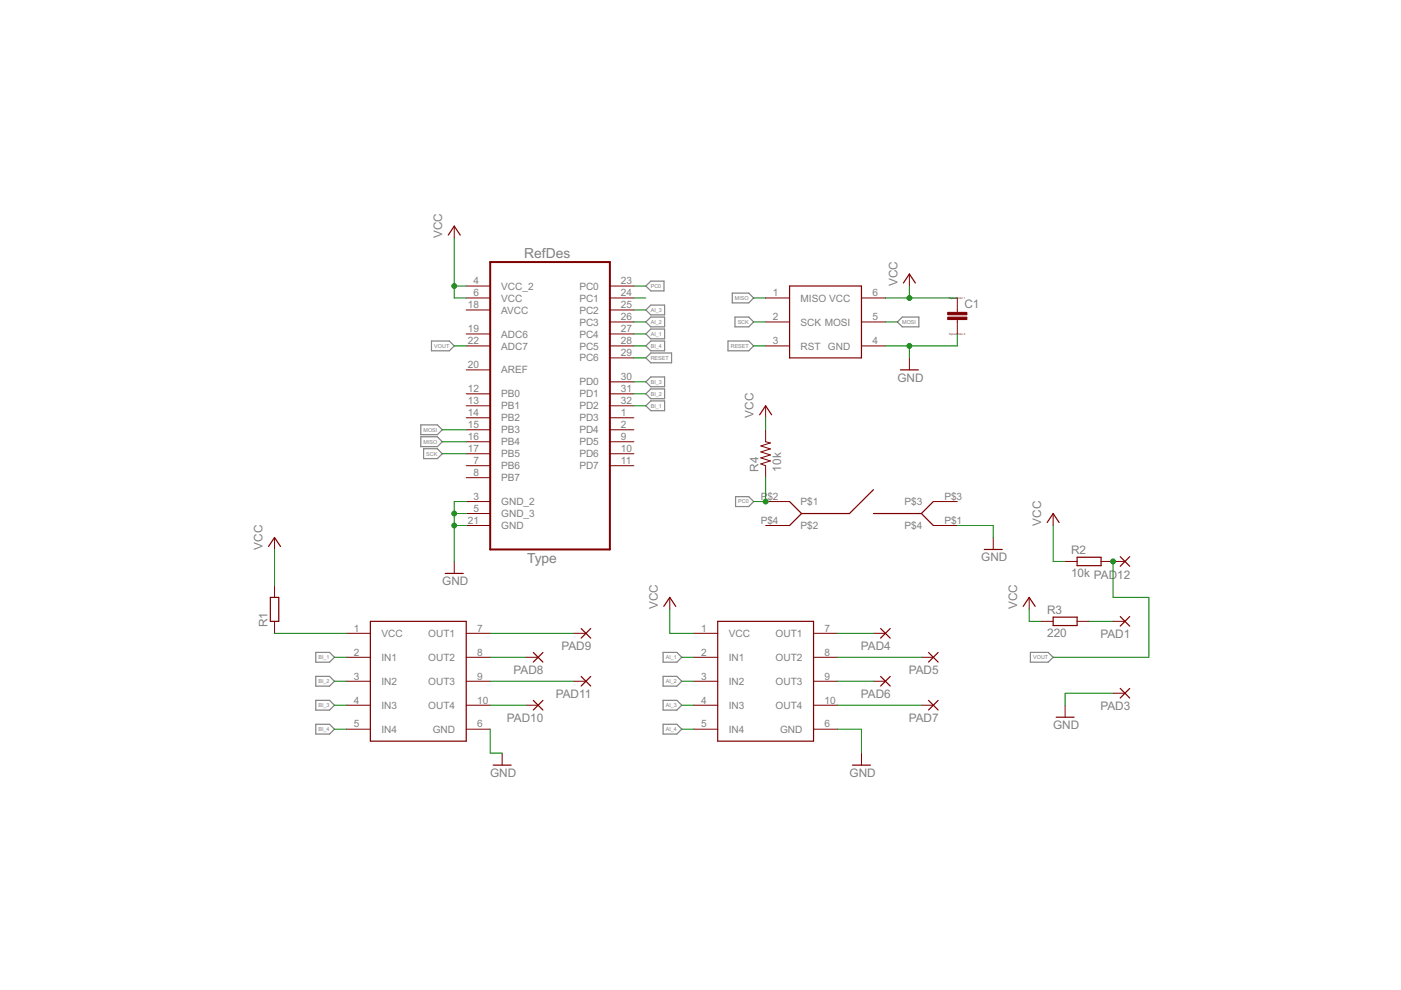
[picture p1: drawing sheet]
<svg xmlns="http://www.w3.org/2000/svg" width="297mm" height="210mm" viewBox="0 0 297 210" stroke-linecap="round" stroke-linejoin="round" font-family="sans-serif">
<g fill="none" stroke="#808080" stroke-width=".25">
<path d="M91.5 72.3h3.8l1 1-1 1.1h-3.8zM136.9 68.3l1.1-1.1h2.9v2.1h-2.9zM136.9 75.9l1.1-1.1h4.4v2.1h-4.4zM136.9 73.3l1.1-1h2.9v2.1h-2.9zM136.9 60.6l1.1-1h2.8v2.1h-2.8zM136.9 70.8l1.1-1h2.9v2h-2.9zM136.9 65.7l1.1-1h2.9v2.1h-2.9zM154.3 72.3h4.4l1.1 1-1.1 1.1h-4.4zM155.3 62.1h3.4l1.1 1.1-1.1 1h-3.4zM155.8 67.2h2.9l1.1 1.1-1.1 1h-2.9zM190.3 68.3l1-1.1h3.5v2.1h-3.5zM89.2 92.6h3.5l1.1 1.1-1.1 1h-3.5z"/>
<path d="M89.2 90.1h3.5l1.1 1-1.1 1.1h-3.5zM89.8 95.1h2.9l1.1 1.1-1.1 1h-2.9zM136.9 81l1.1-1.1h2.9v2.1h-2.9zM136.9 83.5l1.1-1h2.9v2h-2.9zM136.9 86l1.1-1h2.9v2.1h-2.9zM156 105.3h2.7l1.1 1-1.1 1.1h-2.7zM67 138.3h2.9l1 1.1-1 1h-2.9zM140.6 138.3h2.9l1 1.1-1 1h-2.9zM218.5 138.3h3.7l1.1 1.1-1.1 1h-3.7zM67 143.4h2.9l1 1-1 1.1h-2.9zM67 148.5h2.9l1 1-1 1.1h-2.9zM67 153.6h2.9l1 1-1 1h-2.9z"/>
<path d="M140.6 143.4h2.9l1 1-1 1.1h-2.9zM140.6 148.5h2.9l1 1-1 1.1h-2.9zM140.6 153.6h2.9l1 1-1 1h-2.9z"/>
</g>
<g fill="none" stroke="#800000" stroke-width=".21">
<path d="M96.3 47.9v2.6M192.8 58.1v2.5M98.8 60.6h5.1M98.8 63.2h5.1M98.8 65.7h5.1M98.8 70.8h5.1M98.8 73.3h5.1M98.8 78.4h5.1M129.3 60.6h5.1M129.3 63.2h5.1M129.3 65.7h5.1M129.3 70.8h5.1"/>
<path d="M129.3 73.3h5.1M129.3 68.3h5.1M129.3 75.9h5.1M162.3 63.2h5.1M162.3 73.3h5.1M162.3 68.3h5.1M182.6 63.2h5.1M182.6 73.3h5.1M182.6 68.3h5.1M192.8 75.9v2.5M203 63.2v3M203 67.8v3"/>
<path d="M98.8 83.5h5.1M98.8 86h5.1M98.8 88.6h5.1M98.8 91.1h5.1M98.8 93.7h5.1M98.8 96.2h5.1M98.8 98.7h5.1M129.3 83.5h5.1M129.3 86h5.1M129.3 88.6h5.1M129.3 91.1h5.1M129.3 93.7h5.1"/>
<path d="M129.3 96.2h5.1M129.3 98.7h5.1M129.3 81h5.1M162.3 91.1v2.6l1 .2-2 .7 2 .6-2 .6 2 .7-2 .6 2 .6-2 .7 1 .3v2.6M162.3 86v2.6M58.2 114v2.5M96.3 119v2.6M98.8 101.3h5.1M98.8 106.3h5.1M98.8 108.9h5.1M98.8 111.4h5.1M162.3 106.3h5.1"/>
<path d="M162.3 111.4h5.1M197.9 106.3h5.1M197.9 111.4h5.1M210.6 114v2.5M223.3 108.9v2.5M225.8 119h2.6M233.4 119h5.1M58.2 124.1v2.6M58.2 131.7v2.6M73.4 134.3h5.1M73.4 139.4h5.1M98.8 134.3h5.1"/>
<path d="M98.8 139.4h5.1M111.5 139.4h2.6M121.7 134.3h2.5M142 126.7v2.5M147.1 134.3h5.1M147.1 139.4h5.1M172.5 134.3h5.1M172.5 139.4h5.1M185.2 134.3h2.5M195.3 139.4h2.6M218.2 126.7v2.5M220.7 131.7h2.6"/>
<path d="M228.4 131.7h2.5M236 131.7h2.5M73.4 144.4h5.1M73.4 149.5h5.1M73.4 154.6h5.1M98.8 144.4h5.1M98.8 149.5h5.1M98.8 154.6h5.1M106.5 159.7v2.5M111.5 149.5h2.6M121.7 144.4h2.5M147.1 144.4h5.1"/>
<path d="M147.1 149.5h5.1M147.1 154.6h5.1M172.5 144.4h5.1M172.5 149.5h5.1M172.5 154.6h5.1M182.6 159.7v2.5M185.2 144.4h2.5M195.3 149.5h2.6M225.8 149.5v2.6M236 147h2.5"/>
</g>
<path d="M103.9 55.6h25.4v60.9h-25.4z" fill="none" stroke="#800000" stroke-width=".42"/>
<g fill="none" stroke="#800000" stroke-width=".25">
<path d="M95 49.8l1.3-1.9 1.3 1.9M167.4 60.6h15.2v15.3h-15.2zM190.9 78.4h3.8M191.5 60l1.3-1.9 1.3 1.9M161.1 87.9l1.2-1.9 1.3 1.9M56.9 115.9l1.3-1.9 1.3 1.9M167.4 106.3l2.5 2.6M169.9 108.9l-2.5 2.5M185.2 103.8l-5.1 5.1h-10.2M185.2 108.9h10.1M195.3 108.9l2.6 2.5M197.9 106.3l-2.6 2.6"/>
<path d="M208.7 116.5h3.8M222 110.8l1.3-1.9 1.3 1.9M228.4 118.2h5v1.7h-5zM237.5 118l2 2.1M239.5 118l-2 2.1M57.3 126.7h1.8v5h-1.8zM78.5 131.7h20.3v25.4h-20.3zM94.4 121.6h3.8M113.1 138.3l2 2.1M115.1 138.3l-2 2.1M123.2 133.3l2 2M125.2 133.3l-2 2"/>
<path d="M140.7 128.6l1.3-1.9 1.3 1.9M152.2 131.7h20.3v25.4h-20.3zM186.7 133.3l2 2M188.7 133.3l-2 2M196.9 138.3l2 2.1M198.9 138.3l-2 2.1M216.9 128.6l1.3-1.9 1.3 1.9M223.3 130.9h5.1v1.7h-5.1zM237.5 130.7l2 2.1M239.5 130.7l-2 2.1M113.1 148.5l2 2M115.1 148.5l-2 2"/>
<path d="M123.2 143.4l2 2.1M125.2 143.4l-2 2.1M186.7 143.4l2 2.1M188.7 143.4l-2 2.1M196.9 148.5l2 2M198.9 148.5l-2 2M223.9 152.1h3.8M237.5 146l2 2M239.5 146l-2 2M104.6 162.2h3.8M180.7 162.2h3.9"/>
</g>
<g fill="#800000" stroke="#800000" stroke-width=".21">
<path d="M200.9 67.2h4.1v.6h-4.1z"/>
<path d="M200.9 66.2h4.1v.5h-4.1z"/>
</g>
<g fill="none" stroke="#008000" stroke-width=".21">
<path d="M96.3 50.5v12.7h2.5M96.3 73.3h2.5M96.3 60.6h2.5M134.4 63.2h2.5M134.4 68.3h2.5M134.4 75.9h2.5M134.4 73.3h2.5M134.4 60.6h2.5M134.4 70.8h2.5M134.4 65.7h2.5M159.8 63.2h2.5M159.8 68.3h2.5"/>
<path d="M159.8 73.3h2.5M187.7 63.2h15.3M187.7 68.3h2.6M192.8 60.6v2.6M192.8 73.3v2.6M203 70.8v2.5h-15.3M93.8 93.7h5M93.8 91.1h5M93.8 96.2h5M134.4 86h2.5M134.4 83.5h2.5M134.4 81h2.5"/>
<path d="M162.3 88.6v2.5M58.2 116.5v7.6M96.3 108.9h2.5M96.3 111.4h2.5M98.8 106.3h-2.5v12.7M162.3 101.3v5h-2.5M203 111.4h7.6v2.6M223.3 111.4v7.6h2.5M236 119v7.7h7.6v12.7h-20.3M58.2 134.3h15.2M70.9 139.4h2.5M103.9 134.3h17.8"/>
<path d="M103.9 139.4h7.6M142 129.2v5.1h5.1M144.5 139.4h2.6M177.6 134.3h7.6M177.6 139.4h17.7M218.2 129.2v2.5h2.5M230.9 131.7h5.1M70.9 154.6h2.5M70.9 144.4h2.5M70.9 149.5h2.5M103.9 154.6v5.1h2.6M103.9 144.4h17.8"/>
<path d="M103.9 149.5h7.6M144.5 154.6h2.6M144.5 144.4h2.6M144.5 149.5h2.6M177.6 154.6h5v5.1M177.6 144.4h7.6M177.6 149.5h17.7M236 147h-10.2v2.5"/>
</g>
<g fill="#008000" stroke="#008000" stroke-width=".21">
<circle cx="192.8" cy="73.3" r=".51"/>
<circle cx="96.3" cy="108.9" r=".51"/>
<circle cx="96.3" cy="111.4" r=".51"/>
<circle cx="192.8" cy="63.2" r=".51"/>
<circle cx="96.3" cy="60.6" r=".51"/>
<circle cx="162.3" cy="106.3" r=".51"/>
<circle cx="236" cy="119" r=".51"/>
</g>
<g font-size="3.3" fill="#808080">
<text x="111.1" y="54.7">RefDes</text>
<text x="111.7" y="119.4">Type</text>
</g>
<g font-size="2.8" fill="#808080">
<text x="93.8" y="50.5" transform="rotate(-90 93.8 50.5)">VCC</text>
<text x="190.3" y="60.6" transform="rotate(-90 190.3 60.6)">VCC</text>
<text x="204.5" y="65.3">C1</text>
<text x="190.3" y="81">GND</text>
<text x="159.8" y="88.6" transform="rotate(-90 159.8 88.6)">VCC</text>
<text x="160.8" y="100" transform="rotate(-90 160.8 100)">R4</text>
<text x="165.6" y="100" transform="rotate(-90 165.6 100)">10k</text>
<text x="220.7" y="111.4" transform="rotate(-90 220.7 111.4)">VCC</text>
<text x="55.7" y="116.5" transform="rotate(-90 55.7 116.5)">VCC</text>
<text x="208" y="119">GND</text>
<text x="227.1" y="117.5">R2</text>
<text x="93.8" y="124.1">GND</text>
<text x="227.1" y="122.3">10k PAD12</text>
<text x="139.5" y="129.2" transform="rotate(-90 139.5 129.2)">VCC</text>
<text x="215.7" y="129.2" transform="rotate(-90 215.7 129.2)">VCC</text>
<text x="222" y="130.2">R3</text>
<text x="56.7" y="133" transform="rotate(-90 56.7 133)">R1</text>
<text x="119" y="137.9">PAD9</text>
<text x="182.5" y="137.9">PAD4</text>
<text x="222" y="135">220</text>
<text x="233.3" y="135.4">PAD1</text>
<text x="108.9" y="143">PAD8</text>
<text x="192.7" y="143">PAD5</text>
<text x="117.8" y="148.1">PAD11</text>
<text x="182.5" y="148.1">PAD6</text>
<text x="107.5" y="153.1">PAD10</text>
<text x="192.7" y="153.1">PAD7</text>
<text x="223.3" y="154.6">GND</text>
<text x="233.3" y="150.6">PAD3</text>
<text x="103.9" y="164.8">GND</text>
<text x="180.1" y="164.8">GND</text>
</g>
<g font-size="2.4" fill="#808080">
<text x="99.2" y="65.4">18</text>
<text x="100.4" y="60.3">4</text>
<text x="100.4" y="62.8">6</text>
<text x="106.3" y="61.4">VCC_2</text>
<text x="106.3" y="63.9">VCC</text>
<text x="122.8" y="61.4">PC0</text>
<text x="122.8" y="63.9">PC1</text>
<text x="131.7" y="60.3">23</text>
<text x="131.7" y="62.8">24</text>
<text x="131.7" y="65.4">25</text>
<text x="163.9" y="62.8">1</text>
<text x="169.7" y="63.9">MISO VCC</text>
<text x="185" y="62.8">6</text>
<text x="99.2" y="70.4">19</text>
<text x="106.3" y="66.5">AVCC</text>
<text x="106.3" y="71.6">ADC6</text>
<text x="122.8" y="66.5">PC2</text>
<text x="122.8" y="69">PC3</text>
<text x="122.8" y="71.6">PC4</text>
<text x="131.7" y="67.9">26</text>
<text x="131.7" y="70.4">27</text>
<text x="163.9" y="67.9">2</text>
<text x="169.7" y="69">SCK MOSI</text>
<text x="185" y="67.9">5</text>
<text x="99.2" y="73">22</text>
<text x="106.3" y="74.1">ADC7</text>
<text x="122.8" y="74.1">PC5</text>
<text x="122.8" y="76.6">PC6</text>
<text x="131.7" y="73">28</text>
<text x="131.7" y="75.5">29</text>
<text x="163.9" y="73">3</text>
<text x="169.7" y="74.1">RST GND</text>
<text x="185" y="73">4</text>
<text x="99.2" y="78.1">20</text>
<text x="99.2" y="83.1">12</text>
<text x="106.3" y="79.2">AREF</text>
<text x="122.8" y="81.7">PD0</text>
<text x="131.7" y="80.6">30</text>
<text x="131.7" y="83.1">31</text>
<text x="99.2" y="85.7">13</text>
<text x="99.2" y="88.2">14</text>
<text x="106.3" y="84.3">PB0</text>
<text x="106.3" y="86.8">PB1</text>
<text x="106.3" y="89.3">PB2</text>
<text x="122.8" y="84.3">PD1</text>
<text x="122.8" y="86.8">PD2</text>
<text x="122.8" y="89.3">PD3</text>
<text x="131.7" y="85.7">32</text>
<text x="131.7" y="88.2">1</text>
<text x="99.2" y="90.8">15</text>
<text x="99.2" y="93.3">16</text>
<text x="99.2" y="95.8">17</text>
<text x="106.3" y="91.9">PB3</text>
<text x="106.3" y="94.4">PB4</text>
<text x="122.8" y="91.9">PD4</text>
<text x="122.8" y="94.4">PD5</text>
<text x="131.7" y="90.8">2</text>
<text x="131.7" y="93.3">9</text>
<text x="131.7" y="95.8">10</text>
<text x="100.4" y="98.4">7</text>
<text x="100.4" y="100.9">8</text>
<text x="106.3" y="97">PB5</text>
<text x="106.3" y="99.5">PB6</text>
<text x="122.8" y="97">PD6</text>
<text x="122.8" y="99.5">PD7</text>
<text x="131.7" y="98.4">11</text>
<text x="100.4" y="106">3</text>
<text x="106.3" y="102">PB7</text>
<text x="106.3" y="107.1">GND_2</text>
<text x="161.3" y="106">P</text>
<text x="162.7" y="106">$2</text>
<text x="169.7" y="107.1">P$1</text>
<text x="191.8" y="107.1">P$3</text>
<text x="200.2" y="106">P$3</text>
<text x="99.2" y="111.1">21</text>
<text x="100.4" y="108.5">5</text>
<text x="106.3" y="109.7">GND_3</text>
<text x="106.3" y="112.2">GND</text>
<text x="161.3" y="111.1">P$4</text>
<text x="169.7" y="112.2">P$2</text>
<text x="191.8" y="112.2">P$4</text>
<text x="200.2" y="111.1">P$1</text>
<text x="75" y="133.9">1</text>
<text x="80.9" y="135">VCC</text>
<text x="90.8" y="135">OUT1</text>
<text x="101.2" y="133.9">7</text>
<text x="148.7" y="133.9">1</text>
<text x="154.5" y="135">VCC</text>
<text x="164.4" y="135">OUT1</text>
<text x="174.8" y="133.9">7</text>
<text x="75" y="139">2</text>
<text x="80.9" y="140.1">IN1</text>
<text x="90.8" y="140.1">OUT2</text>
<text x="101.2" y="139">8</text>
<text x="148.7" y="139">2</text>
<text x="154.5" y="140.1">IN1</text>
<text x="164.4" y="140.1">OUT2</text>
<text x="174.8" y="139">8</text>
<text x="75" y="144.1">3</text>
<text x="75" y="149.2">4</text>
<text x="80.9" y="145.2">IN2</text>
<text x="90.8" y="145.2">OUT3</text>
<text x="101.2" y="149.2">10</text>
<text x="101.2" y="144.1">9</text>
<text x="148.7" y="144.1">3</text>
<text x="148.7" y="149.2">4</text>
<text x="154.5" y="145.2">IN2</text>
<text x="164.4" y="145.2">OUT3</text>
<text x="174.8" y="149.2">10</text>
<text x="174.8" y="144.1">9</text>
<text x="75" y="154.2">5</text>
<text x="80.9" y="150.3">IN3</text>
<text x="80.9" y="155.4">IN4</text>
<text x="90.8" y="150.3">OUT4</text>
<text x="91.7" y="155.4">GND</text>
<text x="101.2" y="154.2">6</text>
<text x="148.7" y="154.2">5</text>
<text x="154.5" y="150.3">IN3</text>
<text x="154.5" y="155.4">IN4</text>
<text x="164.4" y="150.3">OUT4</text>
<text x="165.4" y="155.4">GND</text>
<text x="174.8" y="154.2">6</text>
</g>
<g font-size="1.3" fill="#808080">
<text x="138" y="61.1">PC0</text>
<text x="155.8" y="63.6">MISO</text>
<text x="138" y="71.2">AI_1</text>
<text x="138" y="68.7">AI_2</text>
<text x="138" y="66.1">AI_3</text>
<text x="156.4" y="68.7">SCK</text>
<text x="191.3" y="68.7">MOSI</text>
<text x="92.1" y="73.7">VOUT</text>
<text x="138" y="76.3">RESET</text>
<text x="138" y="73.7">BI_4</text>
<text x="154.9" y="73.7">RESET</text>
<text x="138" y="83.9">BI_2</text>
<text x="138" y="81.4">BI_3</text>
<text x="138" y="86.4">BI_1</text>
<text x="89.8" y="94.1">MISO</text>
<text x="89.8" y="91.5">MOSI</text>
<text x="90.4" y="96.6">SCK</text>
<text x="156.5" y="106.7">PC0</text>
<text x="67.5" y="139.8">BI_1</text>
<text x="141.2" y="139.8">AI_1</text>
<text x="219.1" y="139.8">VOUT</text>
<text x="67.5" y="144.8">BI_2</text>
<text x="67.5" y="149.9">BI_3</text>
<text x="141.2" y="144.8">AI_2</text>
<text x="141.2" y="149.9">AI_3</text>
<text x="67.5" y="155">BI_4</text>
<text x="141.2" y="155">AI_4</text>
</g>
<g font-size=".7" fill="#800080">
<text x="201.3" y="63.4">SpiceOrder 1</text>
<text x="201.3" y="71">SpiceOrder 2</text>
</g>
</svg>
